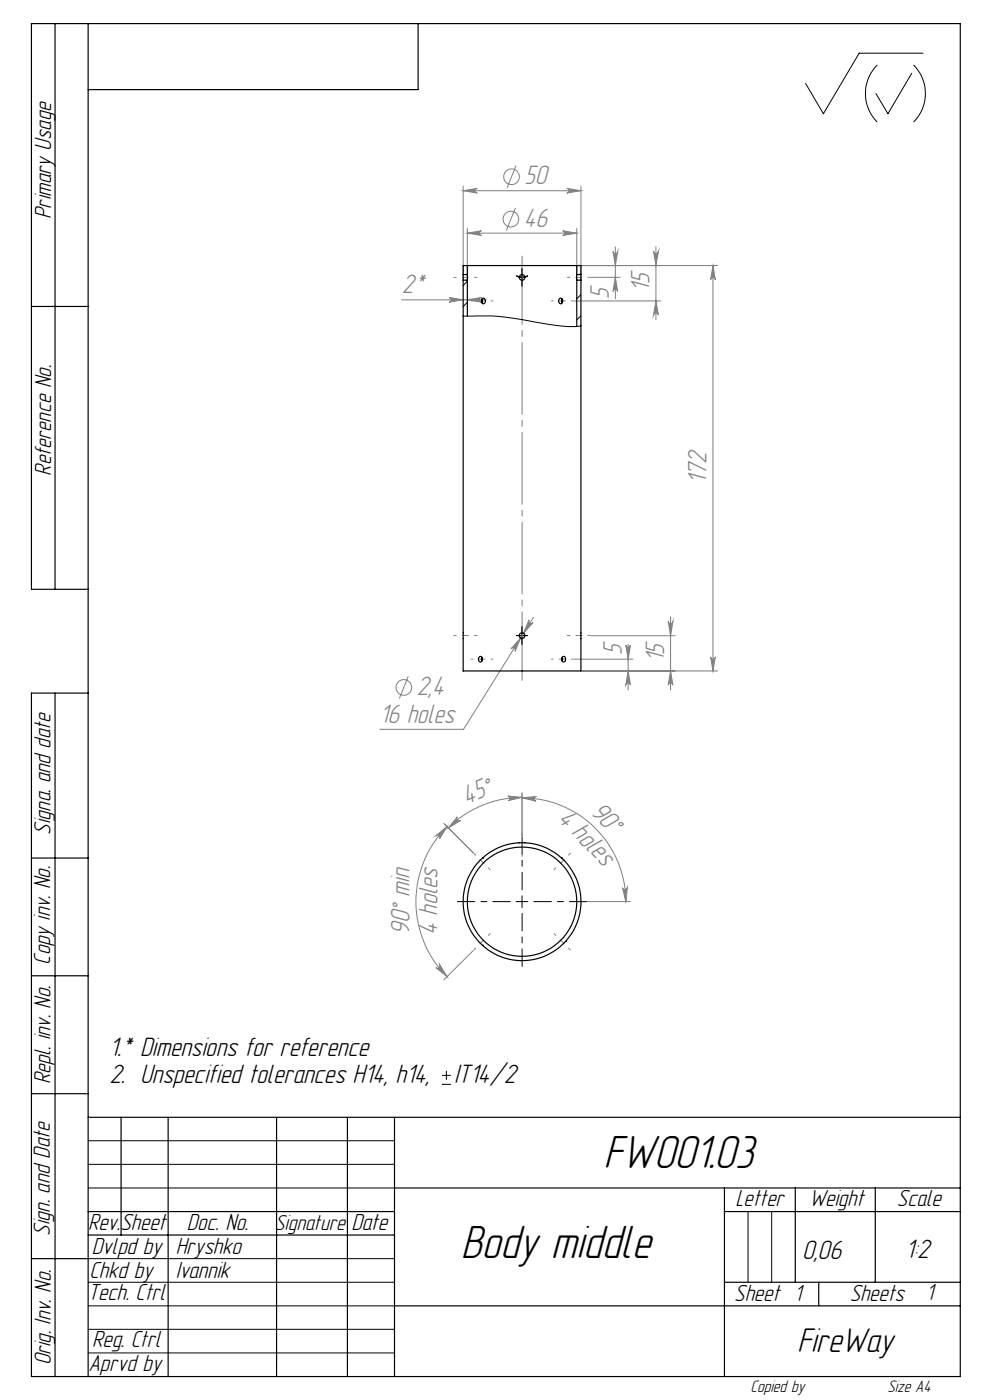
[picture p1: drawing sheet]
<svg xmlns="http://www.w3.org/2000/svg" width="210mm" height="297mm" viewBox="0 0 210 297" stroke-linecap="round" stroke-linejoin="round" font-family="sans-serif">
<g fill="none" stroke="#808080" stroke-width=".21">
<path d="M98.2 39.5v19.8M109.5 35.1l-1.9 4.8M120.2 40l3 .5-3 .5a.49 .49 0 0 0 .5-.5 .49 .49 0 0 0-.5-.5zM123.2 39.5v19.8M98.2 40.5h25M98.2 40.5l3-.5a.49 .49 0 0 0-.5 .5 .49 .49 0 0 0 .5 .5zM99.1 48.5v10.8M99.1 49.5h23.2M99.1 49.5l3-.5a.49 .49 0 0 0-.4 .5 .49 .49 0 0 0 .4 .4zM109.3 44.1l-1.9 4.8M119.3 49l3 .5-3 .4a.49 .49 0 0 0 .5-.4 .49 .49 0 0 0-.5-.5zM122.3 48.5v10.8"/>
<path d="M122.5 56.3h29.7M125.4 58.8h6.1M130 53.3a.49 .49 0 0 0 .5 .5 .49 .49 0 0 0 .5-.5l-.5 3zM130.5 52.3v11.1M130.5 58.8l.5 3a.49 .49 0 0 0-.5-.4 .49 .49 0 0 0-.5 .4zM138.6 53.3a.51 .51 0 0 0 .6 .5 .51 .51 0 0 0 .5-.5l-.6 3zM139.1 52.3v15.5M151.2 56.3v86M151.2 56.3l.5 3a.49 .49 0 0 0-.5-.4 .49 .49 0 0 0-.5 .4zM85.2 63.6h17.9M95.2 63.1l3 .5-3 .5a.49 .49 0 0 0 .5-.5 .49 .49 0 0 0-.5-.5zM99.1 63.6l3-.5a.49 .49 0 0 0-.4 .5 .49 .49 0 0 0 .4 .5z"/>
<path d="M121.8 63.8h18.4M139.1 63.8l.6 3a.51 .51 0 0 0-.5-.4 .51 .51 0 0 0-.6 .4zM110.4 135.4l-1.1 2.8a.5 .5 0 0 0-.2-.7 .5 .5 0 0 0-.7 .2zM112.2 131.5a.51 .51 0 0 0 .2 .7 .51 .51 0 0 0 .7-.1l-2 2.2zM113.2 130.9l-14.9 23.8h-17.7M121.8 139.8h12.5M125.4 134.9h17.8M132.8 136.8a.49 .49 0 0 0 .4 .5 .49 .49 0 0 0 .5-.5l-.5 3zM133.2 136.7v9.7M141.7 131.8a.49 .49 0 0 0 .5 .5 .49 .49 0 0 0 .5-.5l-.5 3.1zM142.2 130.8v15.6M150.7 139.3a.49 .49 0 0 0 .5 .5 .49 .49 0 0 0 .5-.5l-.5 3z"/>
<path d="M86.6 143.5l-1.9 4.7M133.2 142.3l.5 3a.49 .49 0 0 0-.5-.4 .49 .49 0 0 0-.4 .4zM142.2 142.3l.5 3a.49 .49 0 0 0-.5-.4 .49 .49 0 0 0-.5 .4zM152.2 142.3h-28.8M92.5 177.3l2.3-1.9-1.6 2.6a.52 .52 0 0 0 0-.7 .52 .52 0 0 0-.7 0zM94.1 174.7l6.3 6.2M94.8 175.4a22.5 22.5 0 0 0 0 31.8M97 173.3a.51 .51 0 0 0 0 .7 .51 .51 0 0 0 .7 .1l-2.6 1.5zM107.7 168.9l3 .3-2.9 .7a.5 .5 0 0 0 .4-.6 .5 .5 0 0 0-.5-.4zM110.7 169.3l3.1-.3a.5 .5 0 0 0-.5 .4 .5 .5 0 0 0 .4 .6zM110.7 169.3a22 22 0 0 1 22.1 22M110.7 168.2v9.1"/>
<path d="M110.7 169.2a22.1 22.1 0 0 0-15.6 6.4M124.7 191.3h9M132 188.3a.52 .52 0 0 0 .6 .5 .52 .52 0 0 0 .5-.5l-.3 3zM92.5 205.3a.51 .51 0 0 0 .7 0 .51 .51 0 0 0 0-.7l1.6 2.6zM100.4 201.7l-6.3 6.2"/>
<circle cx="108.5" cy="37.5" r="1.67"/>
<circle cx="108.4" cy="46.5" r="1.67"/>
<circle cx="85.7" cy="145.8" r="1.66"/>
</g>
<g fill="none" stroke="#000" stroke-width=".21">
<path d="M186.1 13.8a8.6 8.6 0 0 0 0 12.1M193.4 15.6l-5.1 8.5-2.5-4.2M193.8 13.8a8.6 8.6 0 0 1 0 12.1M195.8 11.3h-13.6l-7.5 12.8-3.8-6.4M109.5 134.8h2.5M110.7 133.6v2.5M109.5 191.3h2.5M110.7 190v2.5M93.7 230h1.9M93.7 228.1h1.9M94.7 227.2v1.9M18.7 242h65"/>
<path d="M18.7 247h65M18.7 252h65M158.7 257v15M163.7 257v15M18.7 267h65M18.7 272h65M18.7 277h65M18.7 282h65M18.7 287h65"/>
</g>
<path d="M110.8 58.8l1.2-.3M110.8 58.8l-1.2-.3M110.8 134.8h1.2M110.8 134.8h-1.3" fill="none" stroke="#000" stroke-width=".21" stroke-dasharray="15.2 1.3 1.3 1.3" stroke-linecap="butt"/>
<path d="M110.8 58.8v1.3M110.8 58.8v-1.2M110.8 57.6v-.6M110.8 60.1v.6M110.8 136.1v.6M110.8 133.6v-.6M110.8 134.8v1.3M110.8 134.8v-1.2" fill="none" stroke="#000" stroke-width=".21" stroke-dasharray="15.2 1.3 1.3 1.3"/>
<path d="M108.3 191.3h-11.3M110.8 188.8v-11.3M110.8 193.8v11.2M113.3 191.3h11.2" fill="none" stroke="#000" stroke-width=".21" stroke-dasharray="15.2 1.3 1.3 1.3" stroke-dashoffset="11.5"/>
<path d="M110.8 54.3v90" fill="none" stroke="#808080" stroke-width=".21" stroke-dasharray="15.2 1.3 1.3 1.3" stroke-dashoffset=".7"/>
<path d="M96.3 58.8h4.9M125.2 58.8h-4.9M96.3 134.8h4.9M125.2 134.8h-4.9M110.8 176.8v4.9M104 184.5l-3.5-3.5M121 181l-3.5 3.5M100.5 201.5l3.5-3.5M121 201.5l-3.5-3.5" fill="none" stroke="#808080" stroke-width=".21" stroke-dasharray="15.2 1.3 1.3 1.3" stroke-dashoffset="14.7"/>
<path d="M99.9 63.8h4.7M121.6 63.8h-4.7M99.9 139.8h4.7M121.6 139.8h-4.7" fill="none" stroke="#808080" stroke-width=".21" stroke-dasharray="15.2 1.3 1.3 1.3" stroke-dashoffset="14.8"/>
<g fill="none" stroke="#000" stroke-width=".25">
<path d="M11.7 5v120M18.7 5v287M88.7 5v14h-70M6.7 65h12M18.7 125h-12v-120h197v287h-197v-145h12M11.7 147v145M6.7 182h12M6.7 207h12M6.7 232h12M18.7 237h185M25.7 237v25M35.7 237v55"/>
<path d="M58.7 237v55M73.7 237v55M83.7 237v55M18.7 257h65M83.7 252h120M153.7 257h50M153.7 252v40M168.7 252v20M185.7 252v20M6.7 267h12M18.7 262h65M83.7 277h120"/>
<path d="M153.7 272h50M173.7 272v5"/>
</g>
<g fill="#808080">
<path d="M132 188.3a.52 .52 0 0 0 .6 .5 .52 .52 0 0 0 .5-.5l-.3 3zM110.7 169.3l3.1-.3a.5 .5 0 0 0-.5 .4 .5 .5 0 0 0 .4 .6z"/>
<path d="M99.1 63.6l3-.5a.49 .49 0 0 0-.4 .5 .49 .49 0 0 0 .4 .5zM95.2 63.1l3 .5-3 .5a.49 .49 0 0 0 .5-.5 .49 .49 0 0 0-.5-.5z"/>
<path d="M112.2 131.5l-1.1 2.8 2-2.2a.51 .51 0 0 1-.7 .1 .51 .51 0 0 1-.2-.7zM110.4 135.4l-2 2.3a.5 .5 0 0 1 .7-.2 .5 .5 0 0 1 .2 .7zM98.2 40.5l3-.5a.49 .49 0 0 0-.5 .5 .49 .49 0 0 0 .5 .5zM120.2 40l3 .5-3 .5a.49 .49 0 0 0 .5-.5 .49 .49 0 0 0-.5-.5zM99.1 49.5l3-.5a.49 .49 0 0 0-.4 .5 .49 .49 0 0 0 .4 .4zM119.3 49l3 .5-3 .4a.49 .49 0 0 0 .5-.4 .49 .49 0 0 0-.5-.5z"/>
<path d="M107.7 168.9l3 .3-2.9 .7a.5 .5 0 0 0 .4-.6 .5 .5 0 0 0-.5-.4zM97 173.3a.51 .51 0 0 0 0 .7 .51 .51 0 0 0 .7 .1l-2.6 1.5z"/>
<path d="M133.2 142.3l.5 3a.49 .49 0 0 0-.5-.4 .49 .49 0 0 0-.4 .4zM132.8 136.8a.49 .49 0 0 0 .4 .5 .49 .49 0 0 0 .5-.5l-.5 3z"/>
<path d="M151.2 56.3l.5 3a.49 .49 0 0 0-.5-.4 .49 .49 0 0 0-.5 .4zM150.7 139.3a.49 .49 0 0 0 .5 .5 .49 .49 0 0 0 .5-.5l-.5 3zM130 53.3a.49 .49 0 0 0 .5 .5 .49 .49 0 0 0 .5-.5l-.5 3zM130.5 58.8l.5 3a.49 .49 0 0 0-.5-.4 .49 .49 0 0 0-.5 .4zM138.6 53.3a.51 .51 0 0 0 .6 .5 .51 .51 0 0 0 .5-.5l-.6 3zM139.1 63.8l.6 3a.51 .51 0 0 0-.5-.4 .51 .51 0 0 0-.6 .4zM141.7 131.8a.49 .49 0 0 0 .5 .5 .49 .49 0 0 0 .5-.5l-.5 3.1zM142.2 142.3l.5 3a.49 .49 0 0 0-.5-.4 .49 .49 0 0 0-.5 .4zM92.5 177.3l2.3-1.9-1.6 2.6a.52 .52 0 0 0 0-.7 .52 .52 0 0 0-.7 0zM92.5 205.3a.51 .51 0 0 0 .7 0 .51 .51 0 0 0 0-.7l1.6 2.6z"/>
</g>
<path d="M99.1 59.7l-.9 .9M123.2 58l-.2 .2M98.2 67.1a61.7 61.7 0 0 1 16.8 1.5 23.1 23.1 0 0 0 8.2 .5M99.1 64.1l-.9 .9M123.2 62.5l-.9 .9M123.2 67l-.9 .9" fill="none" stroke="#000" stroke-width=".21"/>
<g fill="none" stroke="#000" stroke-width=".25">
<path d="M98.2 59.4v82.9h25v-82.9M98.2 58.2v1.2M98.2 58.2h.9M98.2 59.4h.9M99.1 58.2v1.2M99.1 56.3h23.2M99.1 56.3h-.9v1.9M99.1 56.3v1.9M99.1 59.4v7.7M122.3 58.2v1.2M122.3 56.3h.9v1.9M122.3 56.3v1.9"/>
<path d="M122.3 59.4v9.8M122.3 58.2h.9M122.3 59.4h.9M123.2 58.2v1.2M102.2 63.5v.7M102.3 63.4a.56 .56 0 0 1 .7 .3 .56 .56 0 0 1-.4 .7 .63 .63 0 0 1-.3-1zM118.7 63.4a.56 .56 0 0 1 .7 .3 .56 .56 0 0 1-.3 .7 .6 .6 0 0 1-.6-.4 .6 .6 0 0 1 .2-.6zM119.2 63.5v.7M101.7 139.3a.55 .55 0 0 1 .7 .3 .55 .55 0 0 1-.2 .7 .55 .55 0 0 1-.7-.2 .55 .55 0 0 1 .2-.8zM102.2 139.4v.8M119.2 139.4v.8M119.3 139.3a.5 .5 0 0 1 .7 .2 .5 .5 0 0 1-.1 .7 .48 .48 0 0 1-.7 0 .48 .48 0 0 1 0-.7z"/>
<path d="M110.1 178.8h.1M111.3 178.8h.1M102.3 182h.1M119.1 182h.1M120 199.7h.1M102.3 200.6h.1"/>
<circle cx="110.7" cy="58.8" r=".6"/>
<circle cx="110.7" cy="134.9" r=".6"/>
<circle cx="110.7" cy="191.3" r="12.5"/>
<circle cx="110.7" cy="191.3" r="11.6"/>
</g>
<g font-size="10.2">
<text x="128" y="247.8">FW001.03</text>
<text x="97.8" y="267">Body middle</text>
</g>
<text font-size="7.5" x="169.1" y="286.7">FireWay</text>
<g font-size="5.8" fill="#808080">
<text x="111.3" y="39.1">50</text>
<text x="111.1" y="48.1">46</text>
<text x="85.2" y="62.2">2*</text>
<text x="129.2" y="63.4" transform="rotate(-90 129.2 63.4)">5</text>
<text x="137.8" y="62" transform="rotate(-90 137.8 62)">15</text>
<text x="149.9" y="102.6" transform="rotate(-90 149.9 102.6)">172</text>
<text x="131.9" y="138.9" transform="rotate(-90 131.9 138.9)">5</text>
<text x="140.9" y="140.5" transform="rotate(-90 140.9 140.5)">15</text>
<text x="88.4" y="147.4">2,4</text>
<text x="80.6" y="153.3">16 holes</text>
<text x="98.9" y="170.7" transform="rotate(-22 98.9 170.7)">45°</text>
<text x="118.1" y="173.9" transform="rotate(45 118.1 173.9)">4 holes</text>
<text x="125" y="172.5" transform="rotate(45 125 172.5)">90°</text>
<text x="86.9" y="198.3" transform="rotate(-90 86.9 198.3)">90° min</text>
<text x="92.8" y="198.3" transform="rotate(-90 92.8 198.3)">4 holes</text>
</g>
<g font-size="5.8">
<text x="23.2" y="224.1">1.* Dimensions for reference</text>
<text x="23.2" y="229.7">2. Unspecified tolerances H14, h14,</text>
<text x="96.3" y="229.7">IT14/2</text>
<text x="170.1" y="267">0,06</text>
<text x="192.1" y="267">1:2</text>
</g>
<g font-size="5.1">
<text x="10.9" y="46.5" transform="rotate(-90 10.9 46.5)">Primary Usage</text>
<text x="10.9" y="100.9" transform="rotate(-90 10.9 100.9)">Reference No.</text>
<text x="10.7" y="177.1" transform="rotate(-90 10.7 177.1)">Signa. and date</text>
<text x="10.7" y="204.6" transform="rotate(-90 10.7 204.6)">Copy inv. No.</text>
<text x="10.7" y="230.1" transform="rotate(-90 10.7 230.1)">Repl. inv. No.</text>
<text x="156.1" y="255.9">Letter</text>
<text x="171.6" y="255.9">Weight</text>
<text x="190.3" y="255.9">Scale</text>
<text x="10.5" y="262.2" transform="rotate(-90 10.5 262.2)">Sign. and Date</text>
<text x="18.7" y="261">Rev.Sheet</text>
<text x="39.6" y="261">Doc. No.</text>
<text x="74.5" y="261">Date</text>
<text x="19.5" y="266.1">Dvlpd by</text>
<text x="37.3" y="266.1">Hryshko</text>
<text x="18.7" y="275.8">Tech. Ctrl</text>
<text x="19" y="271">Chkd by</text>
<text x="37.3" y="271">Ivannik</text>
<text x="196.5" y="275.7">1</text>
<text x="155.8" y="276">Sheet 1</text>
<text x="180.2" y="276.1">Sheets</text>
<text x="19.5" y="285.7">Reg. Ctrl</text>
<text x="10.8" y="289.7" transform="rotate(-90 10.8 289.7)">Orig. Inv. No.</text>
<text x="18.8" y="290.8">Aprvd by</text>
</g>
<text font-size="4.7" x="58.3" y="261">Signature</text>
<g font-size="3.7">
<text x="159.2" y="295.3">Copied by</text>
<text x="188.2" y="295.4">Size À4</text>
</g>
</svg>
